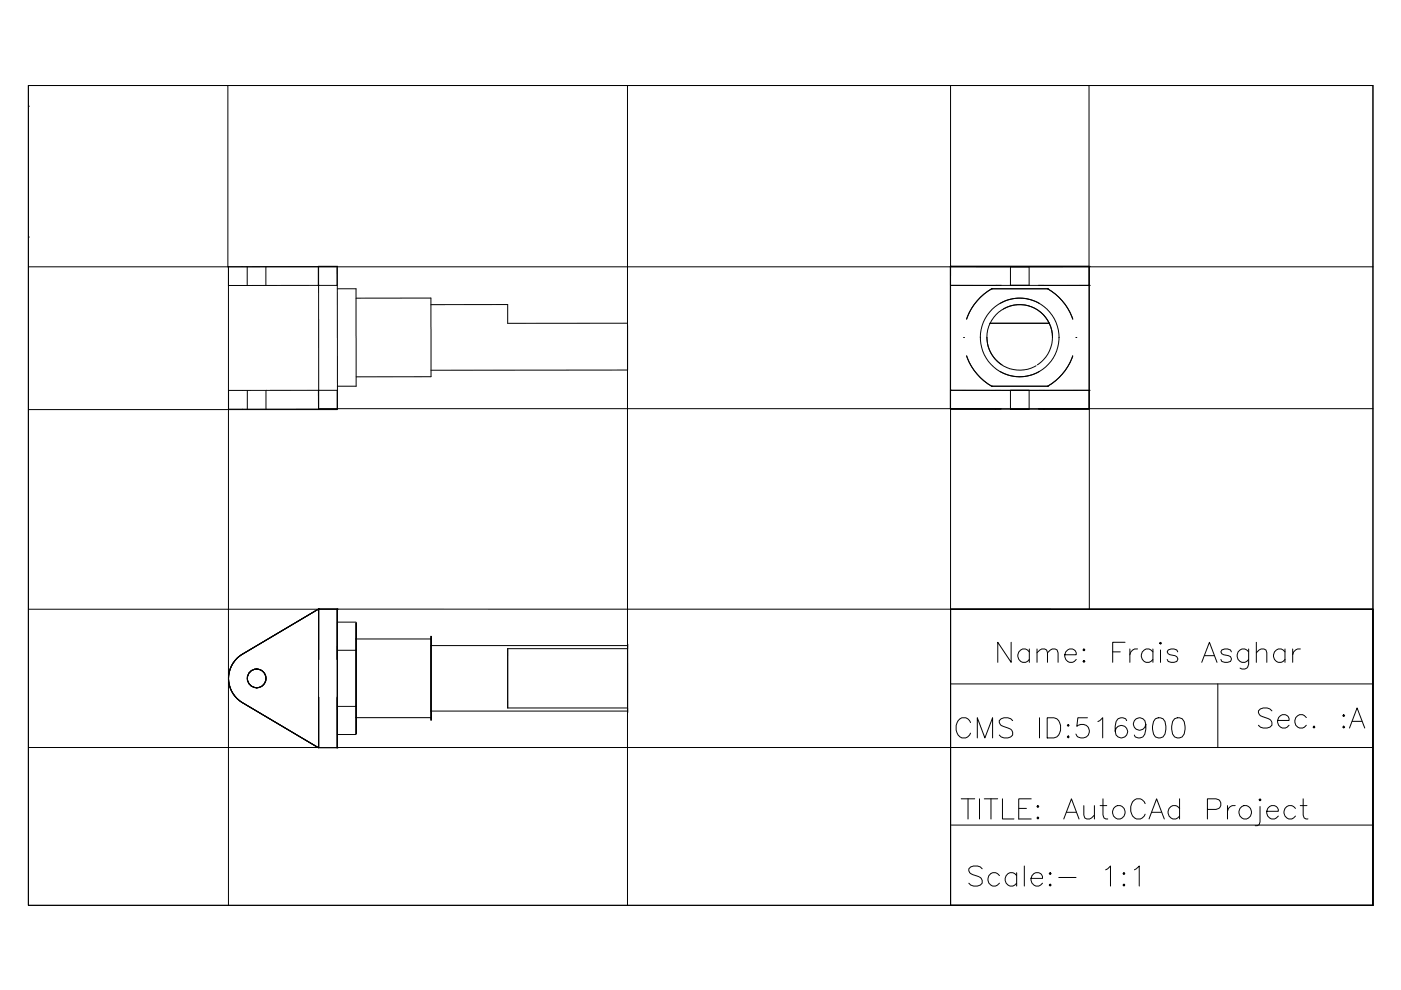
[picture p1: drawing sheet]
<svg xmlns="http://www.w3.org/2000/svg" width="297mm" height="210mm" viewBox="0 0 297 210" stroke-linecap="round" stroke-linejoin="round" font-family="sans-serif">
<!-- layer: MD_Visible -->
<g fill="none" stroke="#000" stroke-width=".21">
<path d="M48.4 56.6l23.1-.1v4h-23.1zM67.5 56.5v4M67.5 56.5h4v30.1M201.5 56.5h.1M201.5 56.5v30.1M201.5 56.5h29.4M201.5 56.5v4h9.6M214.2 56.5h4zM230.9 56.5h.1M230.9 56.5v30.2h-29.4v-3.9M67.5 60.5l.1 22.3M71.5 61.2h4v10.9v9.8h-4"/>
<path d="M75.5 63.2h15.9v6.7v10h-15.9M91.4 64.6h16.2v4l25.4-.1 .1 .8v9.2h-41.7M211.1 60.5h10.2M230.9 60.5h-9.6M48.5 82.8h23v3.9l-23 .1zM67.5 82.8v3.9M201.5 82.8h.1M201.5 82.8h19.8M201.5 82.8h29.4M214.2 82.8h4zM230.9 82.8h.1M67.5 129.2l-16.1 9.5a6 6 0 0 0 0 10.3l16.1 9.5h4"/>
<path d="M71.5 129.1v29.4M71.5 137.9h4M71.5 131.9h4M71.5 137.9l.1-8.8h-4.1v29.4h4.1l-.1-8.8M75.5 137.9v11.9h-4M75.5 135.5v-3.6v6M91.4 135.5h-15.9v16.6M91.4 136.9h41.7M91.4 136.9v13.9M91.4 136.9v-1.4v16.6v-1.3M107.6 137.5h25.4M107.6 137.5v12.6"/>
<path d="M133 137.5v12.6M133.1 137.5v-.6v13.9v-.7M53 142.4l.9-.5h.5a1.98 1.98 0 0 0-1.9 1.9 1.98 1.98 0 0 0 1.9 2 1.98 1.98 0 0 1-1.8-1.2 1.98 1.98 0 0 1 .4-2.2zM71.5 158.5h.1M71.5 155.7h4M75.5 152.2h15.9M75.5 149.7v6v-3.6M91.4 150.8h41.7M107.6 150.1h25.4"/>
<circle cx="54.4" cy="143.8" r="1.98"/>
</g>
<!-- layer: MD_Hidden -->
<g fill="none" stroke="#000" stroke-width=".21">
<path d="M52.4 56.6v3.9M56.4 56.6v3.9M67.5 56.5v4M214.2 56.6v3.9M218.2 56.6v3.9M230.9 56.5v4M201.5 60.5h10.7M204.3 71.6h.1M204.9 75.5a11.8 11.8 0 0 0 5.4 6.4M207.8 71.5v.1M207.9 71.6a8.3 8.3 0 0 0 12.5 7.2M209.2 71.5a6.9 6.9 0 0 0 10.5 6"/>
<path d="M209.9 68.6a6.9 6.9 0 0 1 6.3-4 6.9 6.9 0 0 1 6.3 4M209.9 68.5a6.9 6.9 0 0 0 2.5 8.8M209.9 68.5h12.6M209.9 68.5v.1M210.3 61.2h.1M210.3 61.2a11.9 11.9 0 0 0-5.4 6.5M210.3 61.2h11.8M212 64.3a8.3 8.3 0 0 1 12.5 7.3M212.7 65.5a6.9 6.9 0 0 1 10.4 6M214.2 60.5h4zM220.2 60.5h10.7M220.4 64.3a8.4 8.4 0 0 0-12.6 7.2"/>
<path d="M222.1 61.2h.1M222.1 61.2a11.9 11.9 0 0 1 5.3 6.5M222.5 68.5a6.9 6.9 0 0 1-2.6 8.8M222.5 68.5v.1M224.5 71.6a8.3 8.3 0 0 1-12.5 7.2M224.5 71.5v.1M227.4 75.5a11.8 11.8 0 0 1-5.3 6.4M228.1 71.6h.1M230.9 60.5h.1M52.4 82.8v4M56.4 82.8v4M67.6 82.8v3.8h3.9"/>
<path d="M201.5 86.6h10.7M201.5 86.7h10.7M210.3 81.9h.1M210.3 81.9h11.8M214.2 86.8h4zM214.2 82.8v4M218.2 82.8v4M220.2 86.7h10.7M222.1 81.9h.1M230.9 82.8v3.8h-10.7M67.5 129.2l-16.1 9.5a6 6 0 0 0 0 10.3l16.1 9.5M67.5 129.2h.1"/>
<path d="M67.5 129.2v10.7M67.5 129.2h4M67.6 129.2h.1M67.6 129.1v10.8M71.5 129.2h.1M71.5 129.2v29.3M71.5 131.9v6M71.6 131.9v7.9M75.5 135.5v16.7M75.5 137.9h.1M75.5 135.5v2.4M75.5 137.9v11.9"/>
<path d="M91.4 136.9v13.9zM54.4 141.9a1.99 1.99 0 0 1 2 1.9 1.99 1.99 0 0 1-2 2M54.4 145.8h.1M54.4 141.9h.1M67.5 147.8v10.7M67.6 147.8v10.7M71.5 149.8v5.9M71.6 147.8v7.9M75.5 149.8h.1M75.5 149.8v2.4"/>
</g>
<!-- layer: Black -->
<g fill="none" stroke="#000" stroke-width=".21">
<path d="M6 18.1h285.1v173.9h-285.1zM48.3 18.1v38.5M133 18.1v173.9M201.5 18.1v68.5M230.9 18.1v38.5M6 22.5h.1M6 50.3h.1M6 56.6h285.1M48.4 56.6v135.4M231 56.6v72.6M6 86.8h65.6M71.6 86.6h219.5"/>
<path d="M201.5 86.7v105.3M6 129.2h285.1M6 158.5h61.6M71.6 158.5h219.5M201.5 145h89.6M258.2 145v13.5M201.5 174.9h89.6M203.8 169.4h2.9M205.2 169.4v4.2M207.7 169.4v4.2M208.7 169.4h2.8M210.1 169.4v4.2"/>
<path d="M212.5 169.4v4.2h2.5M216 171.4h1.6M218.6 169.4h-2.6v4.2h2.6M219.8 171l.3-.2 .1 .2-.1 .2zM219.8 173.4l.3-.2 .1 .2-.1 .2zM225.5 173.6l1.7-4.2 1.6 4.2M226.2 172.2h2M229.8 170.8v2l.2 .6 .4 .2h.6l1-.8M232 170.8v2.8M233.2 170.8h1.5M233.9 169.4v3.4l.2 .6 .8 .2M242.8 170.4a1.47 1.47 0 0 0-1.4-1.1 1.47 1.47 0 0 0-1.4 1.1 2.41 2.41 0 0 0 1 3.2 1.54 1.54 0 0 0 1.8-1"/>
<path d="M243.6 173.6l1.6-4.2 1.7 4.2M244.2 172.2h2M250.1 171.4a1.37 1.37 0 0 0-1.9-.3 1.37 1.37 0 0 0-.3 1.9 1.37 1.37 0 0 0 1.8 .4l.4-.4M250.1 169.4v4.2M256 171.6h1.8a1.12 1.12 0 0 0 1.1-1.1 1.12 1.12 0 0 0-1.1-1.1h-1.8v4.2M260.3 170.8v2.8M261.9 170.8a1.36 1.36 0 0 0-1.6 1.2M267.2 169.4l.2 .2-.2 .2-.2-.2zM267.2 171v3.3l-.2 .6-.9 .2M268.6 172h2.4a1.23 1.23 0 0 0-1.2-1.3 1.23 1.23 0 0 0-1.2 1.3 1.35 1.35 0 0 0 .8 1.5 1.35 1.35 0 0 0 1.6-.5M274.7 171.4a1.37 1.37 0 0 0-1.9-.3 1.37 1.37 0 0 0-.4 1.9 1.37 1.37 0 0 0 1.9 .4l.4-.4M275.7 170.8h1.4"/>
<path d="M276.3 169.4v3.4l.2 .6 .8 .2"/>
<circle cx="237.2" cy="172.2" r="1.4"/>
<circle cx="264" cy="172.2" r="1.4"/>
</g>
<text font-size="9.7" x="210.3" y="143.2">Name: Frais Asghar</text>
<g font-size="7.9">
<text x="265.6" y="155.6">Sec. :A</text>
<text x="201.4" y="157.7">CMS ID:516900</text>
<text x="204.3" y="189.1">Scale:- 1:1</text>
</g>
</svg>
